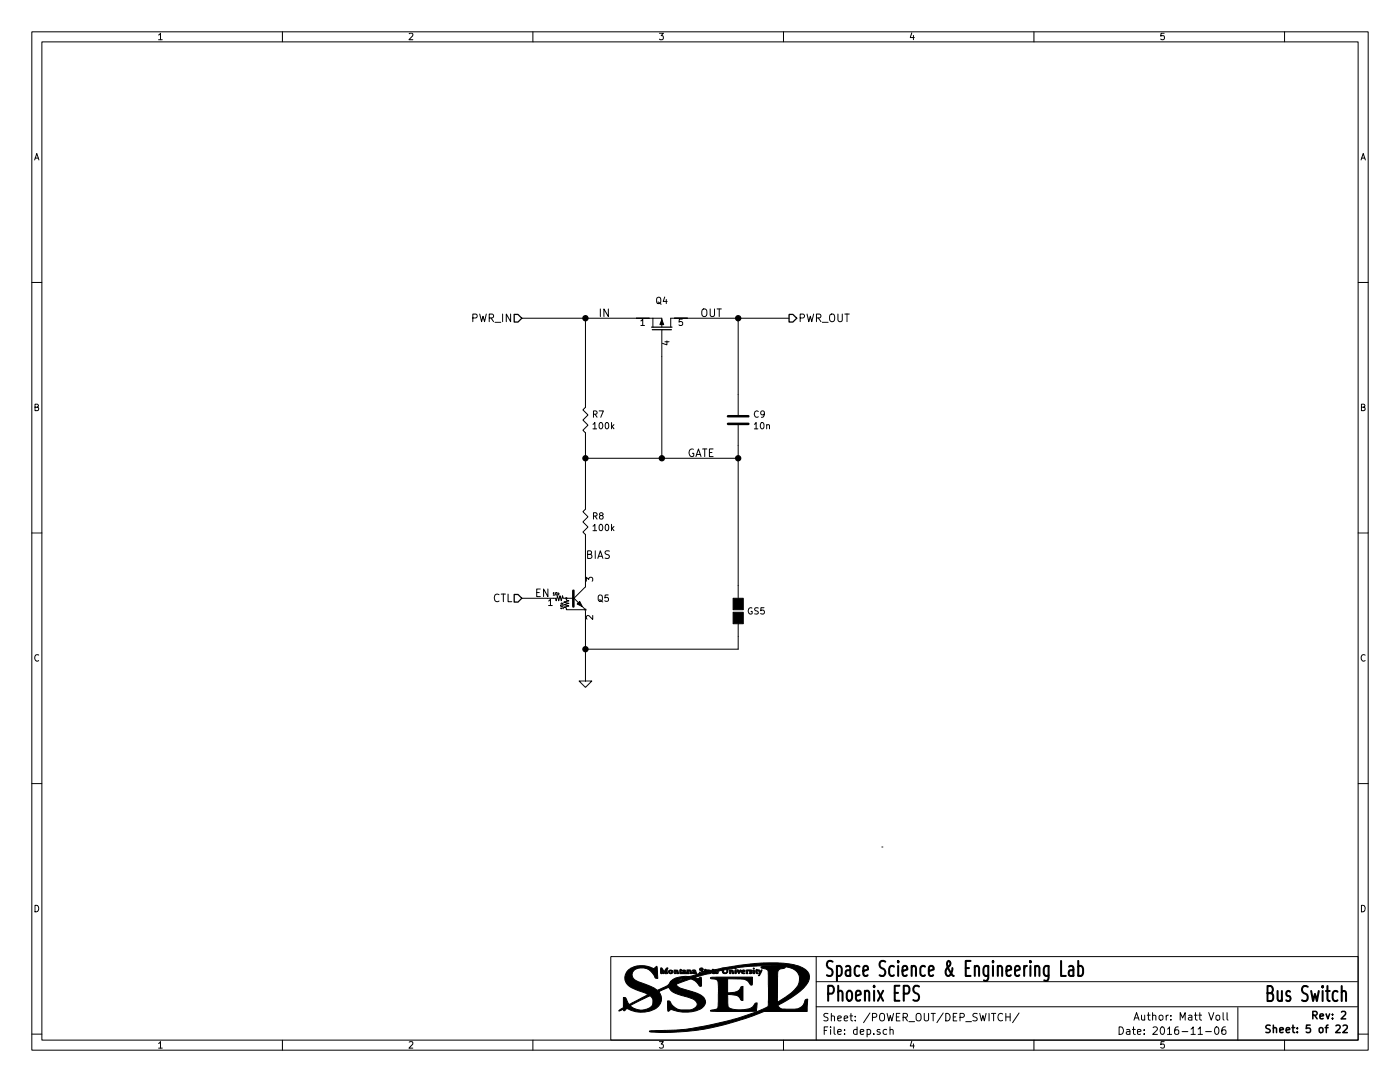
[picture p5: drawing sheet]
<svg xmlns="http://www.w3.org/2000/svg" width="279mm" height="216mm" viewBox="0 0 279 216" stroke-linecap="round" stroke-linejoin="round" font-family="sans-serif">
<g fill="none" stroke="#000" stroke-width=".2">
<path d="M6.3 6.4h266.7v203.2h-266.7zM8.4 8.4h262.6v199.1h-262.6zM56.4 6.4v2M106.3 6.4v2M156.4 6.4v2M206.3 6.4v2M256.4 6.4v2M6.3 56.4h2.1M271 56.4h2M104.1 63.5h28v1.8M116.8 63.5v17.8l-.5 .5 1 1-1 1 1 1-1 1.1 .5 .5v15.2l-.5 .5 1 1-1 1 1 1.1-1 1 .5 .5v10.4l-2.5 2.5M130.3 63.5v1.8"/>
<path d="M132.1 65.8v25.6M147.3 63.5v19.3M157.5 63.5h-23.6v1.8M116.8 91.4h30.5M147.3 84.8v34.6M6.3 106.3h2.1M104.1 119.4h5.1M110.5 119.4h.4l.1 .5 .3-1 .2 1 .3-1 .2 1 .3-1 .1 .5h1.9M114.3 119.1l2.5 2.6h-3.8v-.4l-.5-.1 1-.3-1-.2 1-.3-1-.3 1-.2-.5-.1v-.4M271 106.3h2M116.8 121.9v14h1.3l-1.3 1.3-1.2-1.3h1.2M147.3 124.5v5h-30.5"/>
<path d="M6.3 156.4h2.1M271 156.4h2M176 169h.1M121.9 190.9h149.1v16.6h-149.1zM162.9 195.9h108M162.9 190.9v16.6M6.3 206.3h2.1M56.4 207.5v2.1M106.3 207.5v2.1M156.4 207.5v2.1M162.9 200.9h108M177 205.5l-.5-.1-.2 .3v.6l.2 .1 .5-.1"/>
<path d="M177.6 205.5h.1a.37 .37 0 0 1 .6 .1v.8M177.6 204.9v1.5M200.7 202.2v1.5M200.7 202.9h.9M201.6 202.2v1.5M203.4 202.1l-1.3 2M206.3 207.5v2.1M223.3 204.9a.76 .76 0 0 1 .9 .8 .76 .76 0 0 1-.9 .7zM224.8 205.5h.6l.1 .9M225.5 205.8h-.5l-.2 .2 .2 .4 .5-.1M226 205.4h.6M226.2 204.9v1.3l.4 .2"/>
<path d="M226.3 203.6l.5-1.5 .5 1.5M226.5 203.1h.7M227 205.9l.7-.1-.1-.3-.4-.1-.2 .2 .1 .7h.5M227.8 202.6v.8a.37 .37 0 0 0 .6 0M244.9 202.1v1.3l.2 .2M247 201v6.5M256.4 207.5v2.1M271 206.3h2M273 209.6h.1"/>
<circle cx="113" cy="119.4" r=".13"/>
<circle cx="116.8" cy="121.7" r=".13"/>
</g>
<path d="M253.5 204.6l-.6-.1-.3 .3 .1 .3 .7 .4v.4l-.2 .1h-.6M254.1 205.2l.2-.1h.4l.1 .9M254.1 204.5v1.5M262 202.6l.7-.1 .2-.2-.1-.3-.2-.2h-.6v1.5" fill="none" stroke="#000" stroke-width=".3"/>
<path d="M253 198.2h.6l.2-.2a.83 .83 0 0 0-.2-1.3h-.6v3h.7a.93 .93 0 0 0-.1-1.5" fill="none" stroke="#000" stroke-width=".41"/>
<g fill="#000" stroke="#000" stroke-width=".2">
<path d="M132.1 63.8l.4 1h-.8zM115.2 120.5l.5-.5 .5 1zM146.3 122.2h2v2.3h-2zM146.3 119.4h2v2.3h-2zM131.9 193.1l.2 .1 .4 .7 .4-.7 .2-.1 .2 .1a.84 .84 0 0 0 0 1h-.6l.1-.6-.3 .7-.4-.7 .1 .7-.3-.1zM133.5 193.6l.2-.1a.47 .47 0 0 1 .6 .5 .46 .46 0 0 1-.5 .3 .46 .46 0 0 1-.4-.5h.3v.3h.3v-.4l-.6 .1zM134.5 193.5a.68 .68 0 0 1 1 .8h-.4l-.1-.7-.2 .7h-.2zM135.7 193.4l.3 .2v.6l.6-.1v-.1h-.4l.4-.4-.4 .1a.4 .4 0 0 1 .5-.1 .4 .4 0 0 1 .2 .5l.2 .1v-.7a.72 .72 0 0 1 .8 .2l.1 .6h-.3l-.1-.7-.2 .2 .1 .5h-1.8zM138.2 193.6a.51 .51 0 0 1 .6 0 .51 .51 0 0 1 .2 .5 .52 .52 0 0 1-.8 0h.4v-.1h-.4l.4-.2v-.2l-.3 .2zM145.5 193.5a.71 .71 0 0 1 1 .8h-.3l-.2-.7-.1 .6-.3 .1zM146.7 193.5a.44 .44 0 0 1 .1 .8l-.1-.1zM147 193.5h.4l.1 .4 .2-.3h.2l-.4 .7z"/>
<path d="M147.9 193.8l.5-.2-.4 .1a.42 .42 0 0 1 .7 0l-.5 .3 .2 .2 .3-.1-.2 .2-.5-.1zM148.9 193.6h1.1l.1 .2-.3-.2 .3 .5-.5 .2v-.2h.3l-.5-.4-.3 .2 .2 .4h-.4zM141.8 195.1l1.2-.1h7.2l-.1 1.5h-.3a2.08 2.08 0 0 0-2.3-1.1l-2.3-.1v2.8a2.89 2.89 0 0 0 2.5-.8 .49 .49 0 0 1 .6-.5v2.8a.44 .44 0 0 1-.6-.4 1.21 1.21 0 0 0-1.1-.6l-1.4-.2v1.7a.92 .92 0 0 0 .9 1.2 5.7 5.7 0 0 0 4.1-.4l.3-.4a.51 .51 0 0 1 .6-.4l-.1 1.7h-7.8h-1.2l-.2-.1 .1-.1a1.5 1.5 0 0 0 1.4-.5l.1-1.9a10.7 10.7 0 0 0-.2-3.6l-.6-.2-.7-.1zM150.3 193.5l.2 .1 .1 .7-.3-.1zM150.4 193.1l.1 .2h-.2zM150.9 193.4h.2a.58 .58 0 0 1 .7 .6l.2-.5a1.18 1.18 0 0 1-.6 1.2l-.1-.1a.54 .54 0 0 0 .3-.5 .54 .54 0 0 0-.4-.4l-.1 .2 .2 .3-.2 .1a.57 .57 0 0 1-.2-.9zM125.4 193.6a4.8 4.8 0 0 1 5.1-.3l.6-.5 .2 2.4a.48 .48 0 0 1-.7-.4 2.7 2.7 0 0 0-4.1-1.2 1.38 1.38 0 0 0 .9 2.3l2.6 1 1.2 .7 1.1-.5a2.12 2.12 0 0 0 1.5-1.2h1.3l1.6-.7a2.24 2.24 0 0 0-1.7 .7h-1.2l.1-.1a5.6 5.6 0 0 1 3.7-1l1.7-.5 .3-.3 .2 .1h.3l-.4-.5-.1-.2 .2-.2h.4l.1 .1v.2l-.2-.2h-.3l.7 .7 .1-.2 .4 .1 .6-.1-.6-.1-.4 .1v-.4l.7 .1a.85 .85 0 0 0 .9-.1 2.52 2.52 0 0 0 1.8-.2l.8-.1a39.6 39.6 0 0 1 13.7-.6 3.2 3.2 0 0 1 3 2.3 4.9 4.9 0 0 1-2.6 3.6l-3.7 2.3a1.56 1.56 0 0 0 1.8 .7h.6a2.47 2.47 0 0 0 3.1-1.8l.5-.2-.1 2.4h-8.6l-.8 .3a47.8 47.8 0 0 1-22.1 3.7l.3-.1a57.6 57.6 0 0 0 23.3-4.8l.1-.9h1.8l.9-.5a7.9 7.9 0 0 0 3.4-3.3 2.43 2.43 0 0 0-2.7-3.2l-.5 .3a1.01 1.01 0 0 0-1 1.4l-.1 5.3h-1.8v-5a1.88 1.88 0 0 0-.2-1.5l-1.1-.3-.1-.2 3.9-.2a41.2 41.2 0 0 0-8.9 .4l-.1 .2-.4-.2-1.1 .2-.1 .6-.4 .3-.6-.2-.1-.3h.3l.2 .3h.4v-.6h-.3l-.3 .3a1.41 1.41 0 0 0-1.3 .1l-.2 .1 .2 .2 .3-.1-.1 .1-.5 .1-.4-.3v.1l.2 .1-.1 .1-.5-.2-.1 .1-2 .5-1.2 .4a.79 .79 0 0 0 1.2-.1l.1 .5v1.2l-.4 .1a1.92 1.92 0 0 0-2.2-1.3l-2.4 .9a1.85 1.85 0 0 0 1.6 1 8.1 8.1 0 0 1 3.9 1.7 1.42 1.42 0 0 1-.8 2.3 7.6 7.6 0 0 1-5.8 0l-.6 .4-.1-2.1a.41 .41 0 0 1 .6 .3 3 3 0 0 0 3.4 1.5 1.8 1.8 0 0 0 2-1.1 2.02 2.02 0 0 0-1.8-1.4 8 8 0 0 1-3.6-1.4l-.3-.6h-.1l-1.9 .9 .2 .3a2.19 2.19 0 0 1-1.1 3.2 5.9 5.9 0 0 1-5.5-.2l-.4 .5h-.2l-.1-.3-.9 .3 .9-.6v-.4h1.4a3 3 0 0 0 4.4-.2 1.27 1.27 0 0 0-.6-1.8l-3.8 2h-1.4v-1.7l.5 .1 .7 1.3 3.4-1.8 .2-.2-.4-.2a7.5 7.5 0 0 1-3.8-2.1 2.05 2.05 0 0 1 .4-2.5z"/>
</g>
<path d="M145.3 84.6h4.1M145.3 83.1h4.1" fill="none" stroke="#000" stroke-width=".51"/>
<path d="M102.6 62.7h.8l.7 .8-.7 .8h-.8zM130 65.3h4.1M130.2 65.8h3.8M157.5 62.7h.7l.8 .8-.8 .8h-.7zM102.6 118.6h.8l.7 .8-.7 .7h-.8z" fill="none" stroke="#000" stroke-width=".25"/>
<path d="M114.4 117.9v3.1z" fill="#000" stroke="#000" stroke-width=".51"/>
<g fill="#000" stroke="#000" stroke-width=".25">
<circle cx="116.8" cy="63.5" r=".51"/>
<circle cx="147.3" cy="63.5" r=".51"/>
<circle cx="116.8" cy="91.4" r=".51"/>
<circle cx="132.1" cy="91.4" r=".51"/>
<circle cx="147.3" cy="91.4" r=".51"/>
<circle cx="116.8" cy="129.5" r=".51"/>
</g>
<g font-size="4.2">
<text x="164.4" y="194.9">Space Science &amp; Engineering Lab</text>
<text x="164.5" y="199.8">Phoenix EPS</text>
<text x="254.3" y="199.9">Bus Swit</text>
</g>
<g font-size="2.1">
<text x="94.1" y="64.3">PWR_IN</text>
<text x="119.4" y="63.2">IN</text>
<text x="139.7" y="63.2">OUT</text>
<text x="159.3" y="64.3">PWR_OUT</text>
<text x="137.2" y="91.2">GATE</text>
<text x="116.8" y="111.5">BIAS</text>
<text x="106.7" y="119.1">EN</text>
<text x="98.2" y="120.1">CTL</text>
<text x="164.1" y="203.8">Sheet: /POWER_OUT/DEP_SWITCH/</text>
<text x="228.6" y="203.6">Author: Matt Voll</text>
<text x="262.8" y="203.4">Rev: 2</text>
<text x="164.1" y="206.5">File: dep.sch</text>
<text x="228.6" y="206.5">Date: 2016-11-06</text>
<text x="255.8" y="206.1">Sheet: 5 of 22</text>
</g>
<g font-size="1.8">
<text x="31.3" y="8">1</text>
<text x="81.4" y="8">2</text>
<text x="131.3" y="8">3</text>
<text x="181.4" y="8">4</text>
<text x="231.3" y="8">5</text>
<text x="6.7" y="32">A</text>
<text x="271.4" y="32">A</text>
<text x="127.8" y="65">1</text>
<text x="130.9" y="60.7">Q4</text>
<text x="135.4" y="65">5</text>
<text x="133.6" y="68.9" transform="rotate(-90 133.6 68.9)">4</text>
<text x="6.7" y="82">B</text>
<text x="118.3" y="83.3">R7</text>
<text x="150.4" y="83.3">C9</text>
<text x="271.4" y="82">B</text>
<text x="118.5" y="85.6">100k</text>
<text x="150.6" y="85.6">10n</text>
<text x="118.3" y="103.7">R8</text>
<text x="118.5" y="106">100k</text>
<text x="118.4" y="116.1" transform="rotate(-90 118.4 116.1)">3</text>
<text x="109.4" y="120.9">1</text>
<text x="118.4" y="123.7" transform="rotate(-90 118.4 123.7)">2</text>
<text x="119.3" y="120.1">Q5</text>
<text x="149.2" y="122.6">GS5</text>
<text x="6.7" y="132">C</text>
<text x="271.4" y="132">C</text>
<text x="6.7" y="182">D</text>
<text x="271.4" y="182">D</text>
<text x="31.3" y="209.2">1</text>
<text x="81.4" y="209.2">2</text>
<text x="131.3" y="209.2">3</text>
<text x="181.4" y="209.2">4</text>
<text x="231.3" y="209.2">5</text>
</g>
<g font-size=".7">
<text x="110.4" y="118.8">10k</text>
<text x="112.4" y="121.5" transform="rotate(-90 112.4 121.5)">10k</text>
</g>
</svg>
